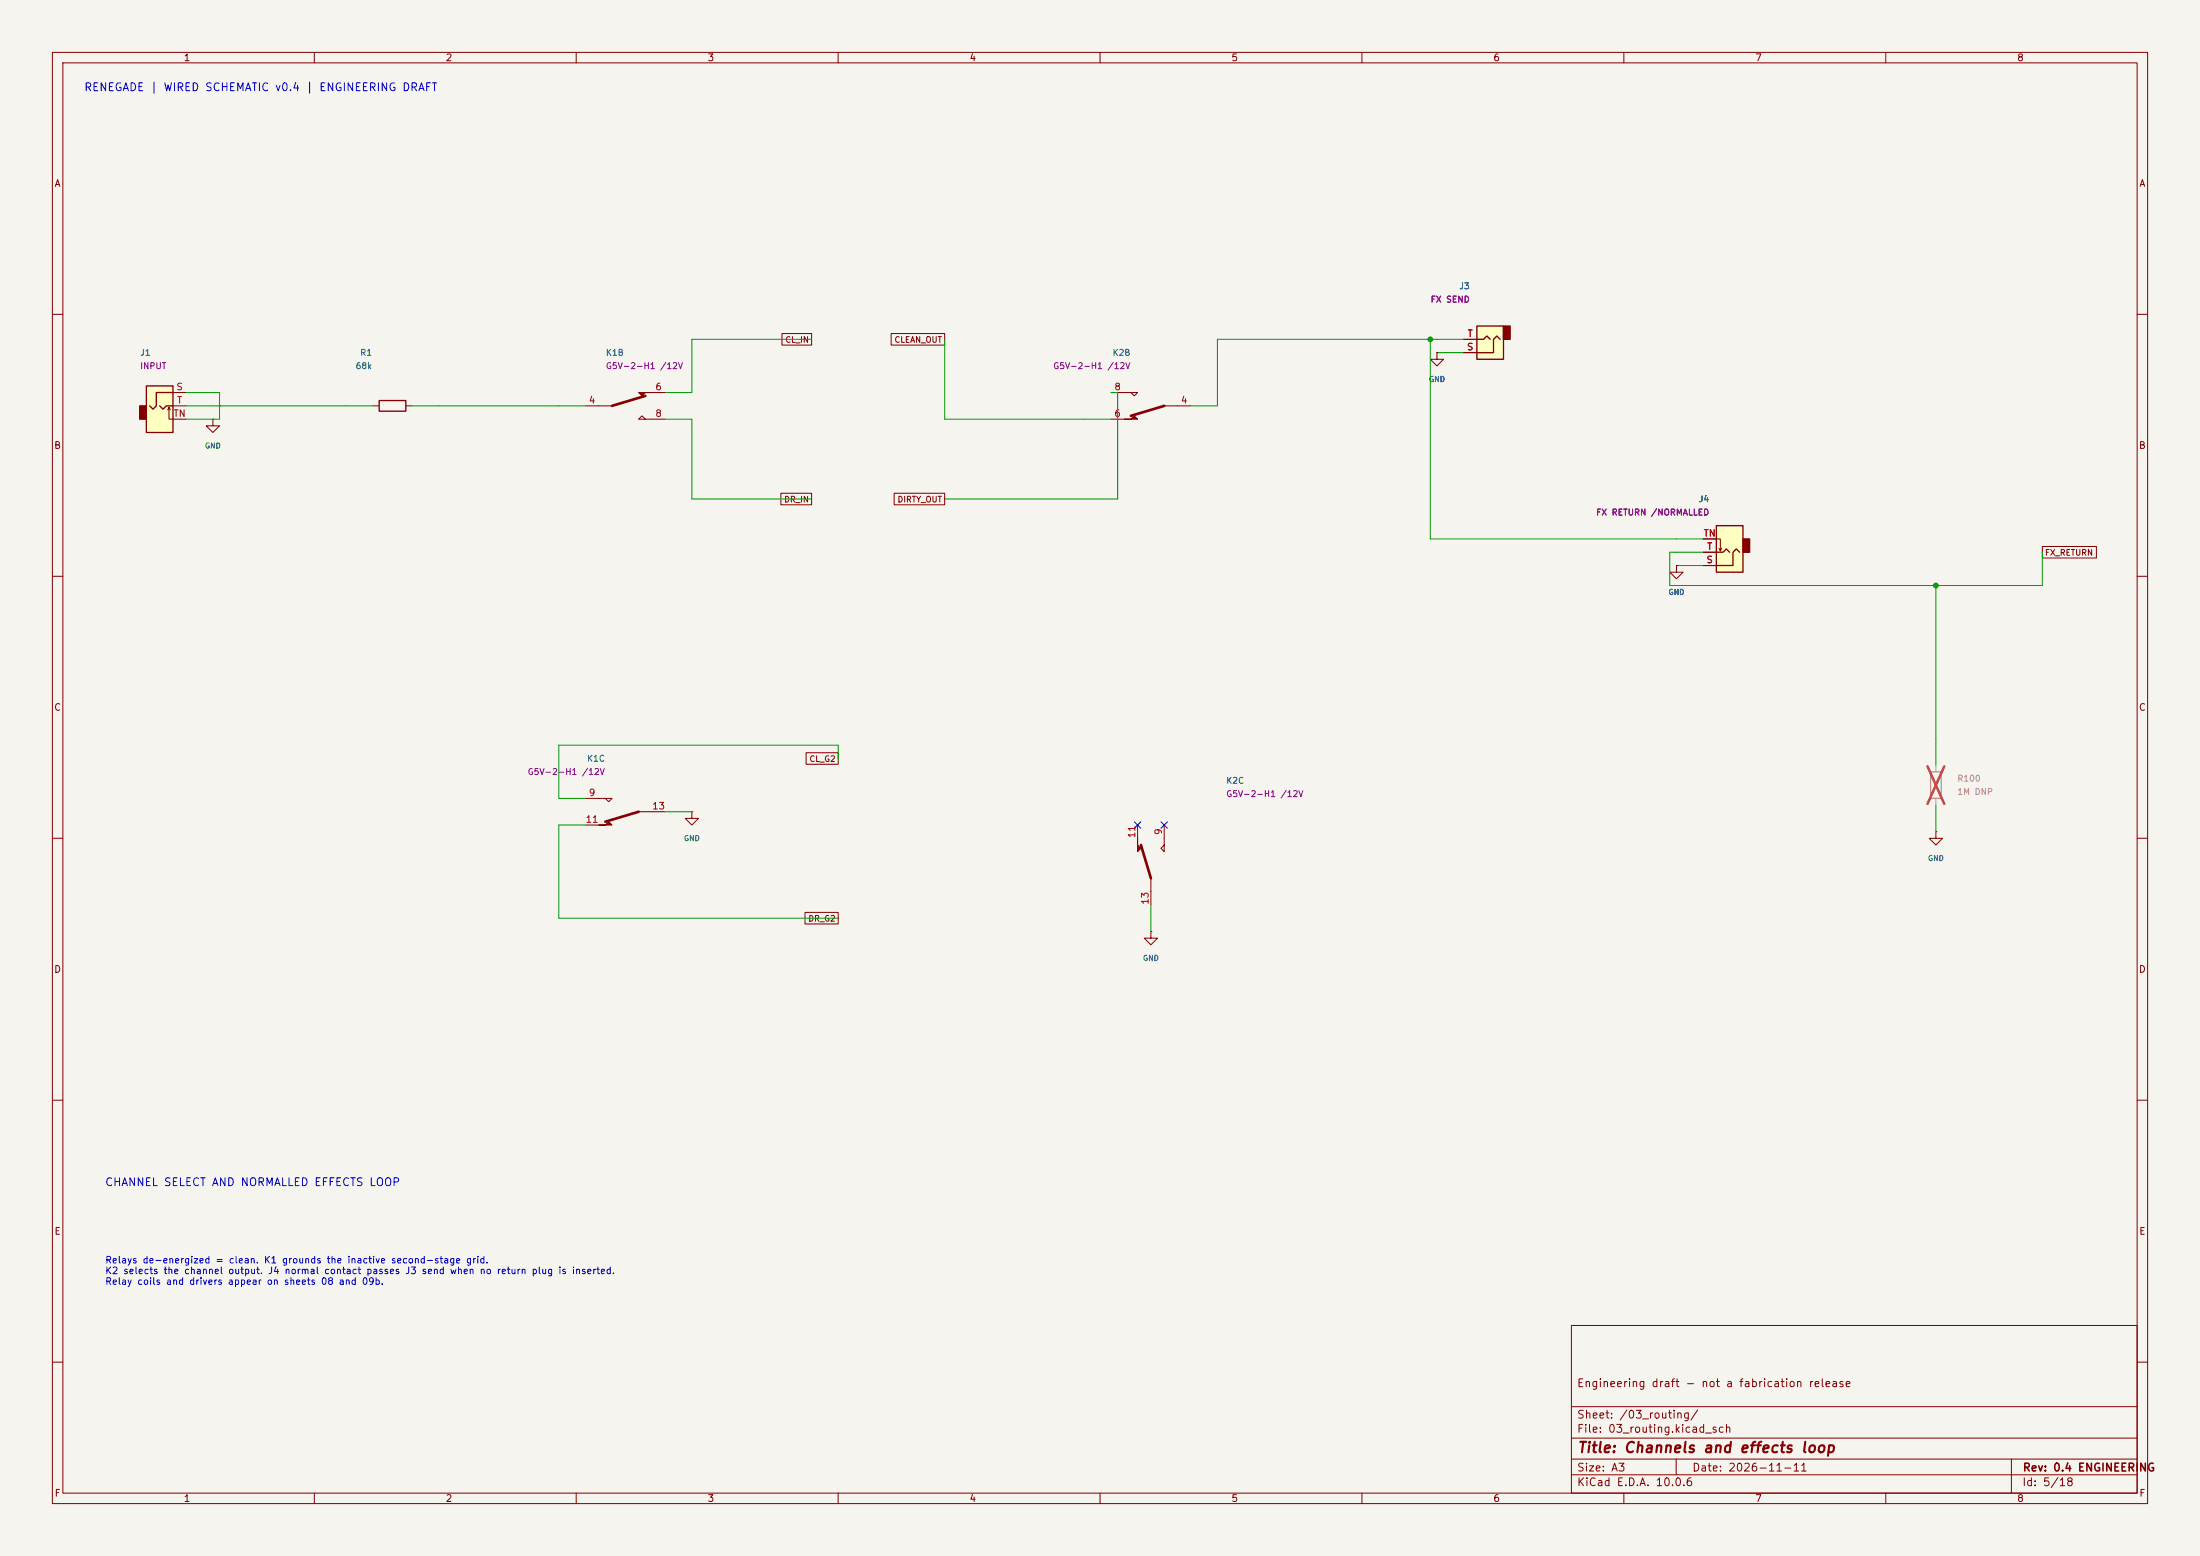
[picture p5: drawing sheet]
<svg xmlns="http://www.w3.org/2000/svg" width="420mm" height="297mm" viewBox="0 0 420 297" stroke-linecap="round" stroke-linejoin="round" font-family="sans-serif">
<path d="M0 0h420v297h-420z" fill="#f5f4ef" stroke="#f5f4ef" stroke-width=".19"/>
<g fill="none" stroke="#840000" stroke-width=".19">
<path d="M10 10h400v277h-400zM12 12h396v273h-396zM60 10v2M110 10v2M160 10v2M210 10v2M260 10v2M310 10v2M360 10v2M10 60h2M408 60h2M10 110h2"/>
<path d="M408 110h2M10 160h2M111.8 152.4h5l-.6 .6-.6-.6M111.8 157.5h2.5M121.9 154.9h5.1M408 160h2M10 210h2M408 210h2M300 253h108v32h-108zM10 260h2M300 278.5h108M300 274.5h108"/>
<path d="M300 268.5h108M320 278.5v3M384 278.5v6.5M408 260h2M60 285v2M110 285v2M160 285v2M210 285v2M260 285v2M300 281.5h108M310 285v2M360 285v2"/>
</g>
<path d="M114.3 157.5h1.3l.6-.7 .6 .7z" fill="#840000" stroke="#840000" stroke-width=".19"/>
<path d="M121.9 154.9l-6.3 1.9" fill="none" stroke="#840000" stroke-width=".51"/>
<path d="M27.9 73.7h5.1v8.9h-5.1z" fill="#ffffc2"/>
<path d="M26.7 77.5h1.2v2.5h-1.2z" fill="#840000" stroke="#840000" stroke-width=".25"/>
<path d="M27.9 73.7h5.1v8.9h-5.1zM30.5 77.5l.6 .6 .6-.6h1.3M33 74.9h-3.2v2.6l-.6 .6-.6-.6" fill="none" stroke="#840000" stroke-width=".25"/>
<g fill="none" stroke="#840000" stroke-width=".19">
<path d="M32 78.2l.3-.5v2.3h3.3M32.3 77.7l.2 .5M33 74.9h2.6M33 77.5h2.6M212.1 74.9h5.1l-.7 .7-.6-.7M222.2 77.5h5.1M40.6 80v1.3h1.3l-1.3 1.3-1.2-1.3h1.2M40.6 80h.1M212.1 80h2.5M320 108v1.2h1.3l-1.3 1.3-1.2-1.3h1.2M320 108h.1M132.1 154.9v1.3h1.2l-1.2 1.3-1.3-1.3h1.3"/>
<path d="M132.1 154.9h.1M217.2 157.5v2.5M222.2 157.5v5.1l-.6-.7 .6-.6M219.7 177.8v1.3h1.3l-1.3 1.2-1.3-1.2h1.3M219.7 177.8h.1M219.7 167.6v5.1"/>
</g>
<g fill="#840000" stroke="#840000" stroke-width=".19">
<path d="M214.6 80h1.3l.6-.6 .7 .6z"/>
<path d="M217.2 160v1.3l.6 .6-.6 .7z"/>
</g>
<path d="M222.2 77.5l-6.3 1.9M217.8 161.3l1.9 6.3" fill="none" stroke="#840000" stroke-width=".51"/>
<path d="M327.7 100.3h5v8.9h-5z" fill="#ffffc2"/>
<path d="M332.7 102.9h1.3v2.5h-1.3z" fill="#840000" stroke="#840000" stroke-width=".25"/>
<path d="M72.4 76.5h5.1v2h-5.1zM327.7 100.3h5v8.9h-5zM327.7 105.4h1.2l.7-.6 .6 .6M332.1 105.4l-.6-.6-.7 .6v2.6h-3.1" fill="none" stroke="#840000" stroke-width=".25"/>
<path d="M71.1 77.5h1.3M77.5 77.5h1.2M274.3 67.3v1.3h1.3l-1.3 1.3-1.3-1.3h1.3M274.3 67.3h.1M325.1 102.9h3.3v2.3l.3-.6M325.1 108h2.6M325.1 105.4h2.6M328.2 104.6l.2 .6M369.6 158.8v1.2h1.2l-1.2 1.3-1.3-1.3h1.3M369.6 158.8h.1" fill="none" stroke="#840000" stroke-width=".19"/>
<path d="M368.6 147.3h2v5.1h-2z" fill="none" stroke="#9c9b98" stroke-width=".25"/>
<path d="M369.6 146.1v1.2M369.6 152.4v1.3" fill="none" stroke="#9c9b98" stroke-width=".19"/>
<path d="M368 146.3l3.2 7.1M371.2 146.3l-3.2 7.1" fill="none" stroke="#e12e31" stroke-width=".46"/>
<path d="M281.9 62.2h5.1v6.4h-5.1z" fill="#ffffc2"/>
<path d="M287 62.2h1.3v2.6h-1.3z" fill="#840000" stroke="#840000" stroke-width=".25"/>
<path d="M281.9 62.2h5.1v6.4h-5.1zM281.9 64.8h1.3l.6-.7 .7 .7M286.4 64.8l-.7-.7-.6 .7v2.5h-3.2" fill="none" stroke="#840000" stroke-width=".25"/>
<g fill="none" stroke="#840000" stroke-width=".19">
<path d="M111.8 77.5h5M124.5 74.9h2.5M149.3 63.7h5.6v2.2h-5.6zM170.1 63.7h10.2v2.2h-10.2zM274.3 67.3h.1M279.4 67.3h2.5M279.4 64.8h2.5M123.2 80l-.6-.6-.7 .6h5.1M149.1 94.1h5.8v2.3h-5.8zM170.7 94.1h9.6v2.3h-9.6zM320 108h.1M325.1 108h2.6"/>
<path d="M325.1 105.4h2.6M325.1 102.9h2.6M389.9 104.3h10.3v2.2h-10.3zM153.9 143.7h6.1v2.2h-6.1zM153.7 174.2h6.3v2.2h-6.3z"/>
</g>
<path d="M121.9 74.9h2.6h-1.3l-.6 .7z" fill="#840000" stroke="#840000" stroke-width=".19"/>
<path d="M123.2 75.6l-6.4 1.9" fill="none" stroke="#840000" stroke-width=".51"/>
<g fill="none" stroke="#009600" stroke-width=".19">
<path d="M35.6 77.5h35.5M35.6 74.9h6.3v5.1h-6.3M41.9 77.5h.1M78.7 77.5h33.1M154.9 64.8h-22.8v10.1h-5.1M180.3 64.8v15.2h31.8M212.1 74.9h1.3v20.4h-33.1M273 64.8v38.1h52.1M274.3 67.3h5.1M279.4 64.8h-47v12.7h-5.1M127 80h5.1v15.3h22.8M320 108h5.1"/>
<path d="M325.1 105.4h-6.3v6.4h71.1v-6.4M369.6 111.8v34.3M111.8 157.5h-5.1v17.8h53.3M127 154.9h5.1M160 144.8v-2.6h-53.3v10.2h5.1M369.6 153.7v5.1M219.7 172.7v5.1"/>
</g>
<g fill="#009600" stroke="#009600" stroke-width=".19">
<circle cx="41.9" cy="77.5" r=".08"/>
<circle cx="273" cy="64.8" r=".46"/>
<circle cx="369.6" cy="111.8" r=".46"/>
</g>
<path d="M216.6 156.9l1.2 1.2M217.8 156.9l-1.2 1.2M221.6 156.9l1.3 1.2M222.9 156.9l-1.3 1.2" fill="none" stroke="#000084" stroke-width=".19"/>
<text font-size="2" fill="#840000" x="301" y="277.8">Title: Channels and effects loop</text>
<g font-size="1.5" fill="#0000c2">
<text x="16" y="17.8">RENEGADE | WIRED SCHEMATIC v0.4 | ENGINEERING DRAFT</text>
<text x="20" y="226.8">CHANNEL SELECT AND NORMALLED EFFECTS LOOP</text>
</g>
<g font-size="1.5" fill="#840000">
<text x="300.9" y="265.1">Engineering draft - not a fabrication release</text>
<text x="300.9" y="273.8">File: 03_routing.kicad_sch</text>
<text x="300.9" y="271.1">Sheet: /03_routing/</text>
<text x="300.9" y="281.2">Size: A3</text>
<text x="322.9" y="281.2">Date: 2026-11-11</text>
<text x="386" y="281.2">Rev: 0.4 ENGINEERING</text>
<text x="300.9" y="284">KiCad E.D.A. 10.0.6</text>
<text x="385.9" y="284">Id: 5/18</text>
</g>
<g font-size="1.3" fill="#840000">
<text x="35" y="12">1</text>
<text x="85" y="12">2</text>
<text x="135" y="12">3</text>
<text x="185" y="12">4</text>
<text x="235" y="12">5</text>
<text x="285" y="12">6</text>
<text x="335" y="12">7</text>
<text x="385" y="12">8</text>
<text x="10.3" y="36">A</text>
<text x="408.3" y="36">A</text>
<text x="10.2" y="86">B</text>
<text x="408.2" y="86">B</text>
<text x="10.2" y="136">C</text>
<text x="408.2" y="136">C</text>
<text x="10.2" y="186">D</text>
<text x="408.2" y="186">D</text>
<text x="10.3" y="236">E</text>
<text x="408.3" y="236">E</text>
<text x="10.3" y="286">F</text>
<text x="35" y="287">1</text>
<text x="85" y="287">2</text>
<text x="135" y="287">3</text>
<text x="185" y="287">4</text>
<text x="235" y="287">5</text>
<text x="285" y="287">6</text>
<text x="335" y="287">7</text>
<text x="385" y="287">8</text>
<text x="408.3" y="286">F</text>
</g>
<g font-size="1.3" fill="#a90000">
<text x="280.1" y="64.6">T</text>
<text x="279.9" y="67.2">S</text>
<text x="33.6" y="74.8">S</text>
<text x="33.7" y="77.3">T</text>
<text x="112.3" y="77.3">4</text>
<text x="125" y="74.8">6</text>
<text x="212.6" y="74.8">8</text>
<text x="225.3" y="77.3">4</text>
<text x="33" y="79.9">TN</text>
<text x="125" y="79.9">8</text>
<text x="212.6" y="79.9">6</text>
<text x="325.1" y="102.7">TN</text>
<text x="325.7" y="107.8">S</text>
<text x="325.8" y="105.3">T</text>
<text x="112.3" y="152.3">9</text>
<text x="124.4" y="154.8">13</text>
<text x="111.7" y="157.3">11</text>
<text x="217" y="160.1" transform="rotate(-90 217 160.1)">11</text>
<text x="222.1" y="159.5" transform="rotate(-90 222.1 159.5)">9</text>
<text x="219.6" y="172.8" transform="rotate(-90 219.6 172.8)">13</text>
</g>
<g font-size="1.3" fill="#0000c2">
<text x="20" y="241.5">Relays de-energized = clean. K1 grounds the inactive second-stage grid.</text>
<text x="20" y="243.5">K2 selects the channel output. J4 normal contact passes J3 send when no return plug is inserted.</text>
<text x="20" y="245.5">Relay coils and drivers appear on sheets 08 and 09b.</text>
</g>
<g font-size="1.2" fill="#840084">
<text x="273" y="58">FX SEND</text>
<text x="26.7" y="70.7">INPUT</text>
<text x="115.6" y="70.7">G5V-2-H1 /12V</text>
<text x="201" y="70.7">G5V-2-H1 /12V</text>
<text x="304.6" y="98.7">FX RETURN /NORMALLED</text>
<text x="100.6" y="148.2">G5V-2-H1 /12V</text>
<text x="234" y="152.4">G5V-2-H1 /12V</text>
</g>
<g font-size="1.2" fill="#006464">
<text x="278.5" y="55.5">J3</text>
<text x="26.7" y="68.2">J1</text>
<text x="67.8" y="70.7">68k</text>
<text x="68.7" y="68.2">R1</text>
<text x="115.6" y="68.2">K1B</text>
<text x="212.3" y="68.2">K2B</text>
<text x="324.2" y="96.1">J4</text>
<text x="112" y="145.7">K1C</text>
<text x="234" y="149.9">K2C</text>
</g>
<g font-size="1.2" fill="#939391">
<text x="373.6" y="149.5">R100</text>
<text x="373.6" y="152">1M DNP</text>
</g>
<g font-size="1.1" fill="#840000">
<text x="149.8" y="65.7">CL_IN</text>
<text x="170.7" y="65.7">CLEAN_OUT</text>
<text x="149.6" y="96.2">DR_IN</text>
<text x="171.2" y="96.2">DIRTY_OUT</text>
<text x="390.3" y="106.3">FX_RETURN</text>
<text x="154.4" y="145.7">CL_G2</text>
<text x="154.2" y="176.2">DR_G2</text>
</g>
<g font-size="1" fill="#006464">
<text x="272.7" y="73.1">GND</text>
<text x="39" y="85.8">GND</text>
<text x="318.4" y="113.8">GND</text>
<text x="130.5" y="160.8">GND</text>
<text x="367.9" y="164.6">GND</text>
<text x="218.1" y="183.6">GND</text>
</g>
</svg>
